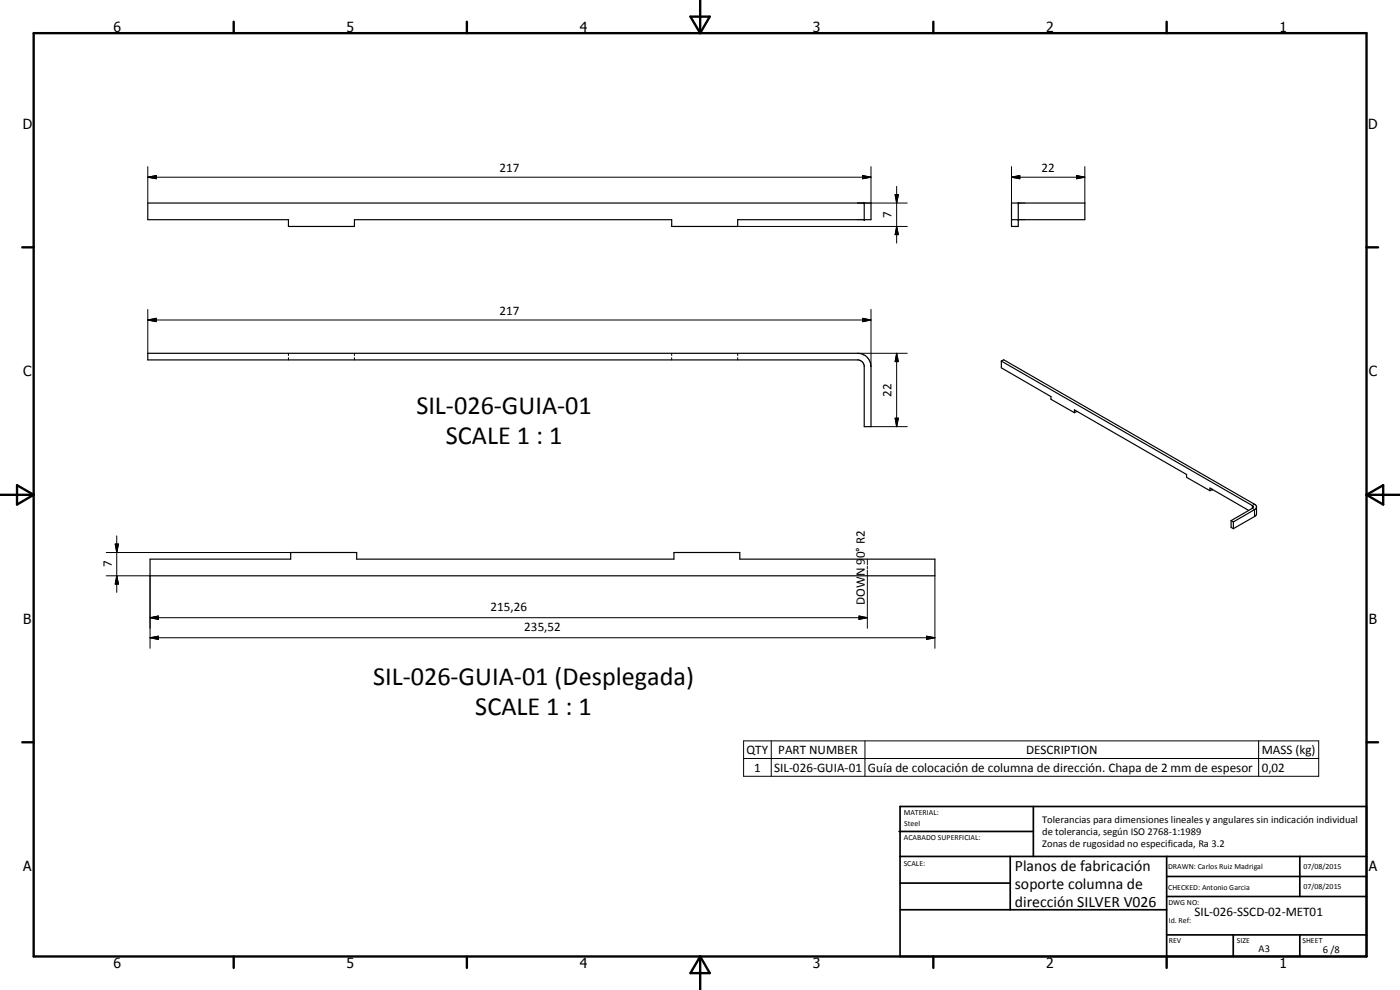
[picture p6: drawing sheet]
<svg xmlns="http://www.w3.org/2000/svg" width="420mm" height="297mm" viewBox="0 0 420 297" stroke-linecap="round" stroke-linejoin="round" font-family="sans-serif">
<g fill="none" stroke="#000" stroke-width=".35">
<path d="M44.4 60.9h217v5h-40v2h-19.8v-2h-95.2v2h-19.8v-2h-42.2zM259.4 60.9v5M305.6 60.9v7h-2v-7h22v5h-22M44.4 106h213a4 4 0 0 1 4 4v18h-2v-18.4l-.5-.9-1.2-.7h-213.3zM300.5 108.3v2.1l14.9 8.6v.8l7 4M300.5 108.3l75.6 43.6v.4l-.3 .2-6.3 3.7M300.5 108.3l.7-.4 75.6 43.5 .3 .6v2.3l-.2 .4-6.7 3.9M322.4 123.8v-.8l33.7 19.4v.8l7 4M323.2 123.4l-.8 .4M323.2 123.4h.1M363.1 147.2v-.8l11.7 6.8M363.8 146.8l-.7 .4"/>
<path d="M369.5 156.2v2l.7 .4M369.5 156.2l.7 .4M370.2 156.6v2M377.1 152.2l-.3 .6-6.6 3.8M45 167.8h42.2v-2h19.8v2h95.3v-2h19.7v2h58.6v5h-235.6z"/>
</g>
<g fill="#000">
<circle cx="259.4" cy="60.9" r=".18"/>
<circle cx="259.4" cy="65.9" r=".18"/>
<circle cx="305.6" cy="60.9" r=".18"/>
<circle cx="305.6" cy="65.9" r=".18"/>
<circle cx="363.8" cy="146.8" r=".18"/>
</g>
<g fill="none" stroke="#000" stroke-width=".3">
<path d="M44.4 53.2l2.5-.5v.9zM44.4 53.2h217M44.4 50v10.9M258.9 52.7l2.5 .5-2.5 .4zM261.4 50v10.9M268.6 58.4h1l-.5 2.5zM269.1 55.9v17M303.6 53.2l2.5-.5v.9zM303.6 53.2h22M303.6 50v10.9M323.1 52.7l2.5 .5-2.5 .4zM325.6 50v10.9"/>
<path d="M221.4 67.9h50.9M257.4 60.9h14.9M269.1 67.9l.5 2.5h-1zM44.4 96l2.5-.5v1zM44.4 92.8v13.2M44.4 96h217M258.9 95.5l2.5 .5-2.5 .5zM261.4 92.8v17.2M86.6 106v.7M86.6 107.3v.7M106.4 106v.7M106.4 107.3v.7"/>
<path d="M201.6 106v.7M201.6 107.3v.7M221.4 106v.7M221.4 107.3v.7M257.4 106h14.9M269.1 106l.5 2.5h-1zM269.1 106v22M261.4 128h10.9M268.6 125.5h1l-.5 2.5zM376.5 151.3l-.7 .4v.8l.7 .4v2.1M31.9 172.8h13.1v21.7M31.9 165.8h55.3"/>
<path d="M34.6 163.2h.9l-.5 2.6zM35 172.8l.5 2.5h-.9zM35 160.8v17M260.3 167.8v1.6M260.3 169.8v.9M260.3 171.1v17.4M280.6 172.8v21.7M45 185.3l2.5-.5v1zM45 191.3l2.5-.4v1zM45 185.3h215.3M45 191.3h235.6M257.8 184.8l2.5 .5-2.5 .5z"/>
<path d="M278.1 190.9l2.5 .4-2.5 .6zM223.2 222.3h172.6v10.6h-172.6zM223.2 227.6h172.6M231.5 222.3v10.6M259.6 222.3v10.6M377.7 222.3v10.6"/>
</g>
<g fill="none" stroke="#000" stroke-width=".71">
<path d="M10.1 9.9h400v277.1h-400zM70.1 6.5v3.4M140.1 6.5v3.4M207.2 5h5.8l-2.9 4.9zM210.1 0v9.9M280.1 6.5v3.4M350.1 6.5v3.4M6.7 74.2h3.4M410.1 74.2h3.5M.1 148.5h10M5.1 145.6l5 2.9-5 2.9zM410.1 148.5h10"/>
<path d="M410.1 148.5l5-2.9v5.8zM6.7 222.7h3.4M410.1 222.7h3.5M70.1 287v3.4M140.1 287v3.4M210.1 287v10M210.1 287l2.9 5h-5.8zM280.1 287v3.4M350.1 287v3.4"/>
</g>
<g fill="none" stroke="#000" stroke-width=".51">
<path d="M269.8 249.5h40.3M270.1 242h140v45h-140zM270.1 257h140M303.2 257v16M310.1 242v15M350.1 257v30M390.1 257v12M270.1 265h33.1M270.1 273h80M350.1 269h60M350.1 263h60M350.1 280.5h60"/>
<path d="M370.1 280.5v6.5M390.1 280.5v6.5"/>
</g>
<g fill="#000">
<path d="M44.4 53.2l2.5-.5v.9zM258.9 52.7l2.5 .5-2.5 .4zM268.6 58.4h1l-.5 2.5zM303.6 53.2l2.5-.5v.9zM323.1 52.7l2.5 .5-2.5 .4zM269.1 67.9l.5 2.5h-1zM44.4 96l2.5-.5v1zM258.9 95.5l2.5 .5-2.5 .5zM269.1 106l.5 2.5h-1zM268.6 125.5h1l-.5 2.5zM34.6 163.2h.9l-.5 2.6zM35 172.8l.5 2.5h-.9z"/>
<path d="M45 185.3l2.5-.5v1zM45 191.3l2.5-.4v1zM257.8 184.8l2.5 .5-2.5 .5zM278.1 190.9l2.5 .4-2.5 .6z"/>
</g>
<g font-size="7.9">
<text x="125" y="124.3">SIL-026-GUIA-01</text>
<text x="133.8" y="133.3">SCALE 1 : 1</text>
<text x="112" y="205.6">SIL-026-GUIA-01 (Desplegada)</text>
<text x="142.7" y="214.5">SCALE 1 : 1</text>
</g>
<g font-size="4.7">
<text x="304.6" y="261.2">Planos de fabricación</text>
<text x="304.6" y="266.6">soporte columna de</text>
<text x="304.6" y="272">dirección SILVER V026</text>
</g>
<g font-size="4.2">
<text x="34" y="9.6">6</text>
<text x="104" y="9.6">5</text>
<text x="174" y="9.6">4</text>
<text x="244" y="9.6">3</text>
<text x="314" y="9.6">2</text>
<text x="384" y="9.6">1</text>
<text x="6.8" y="38.7">D</text>
<text x="410.6" y="38.7">D</text>
<text x="7" y="112.9">C</text>
<text x="410.8" y="112.9">C</text>
<text x="7" y="187.1">B</text>
<text x="410.8" y="187.1">B</text>
<text x="7" y="261.4">A</text>
<text x="410.8" y="261.4">A</text>
<text x="34" y="290.4">6</text>
<text x="104" y="290.4">5</text>
<text x="174" y="290.4">4</text>
<text x="244" y="290.4">3</text>
<text x="314" y="290.4">2</text>
<text x="384" y="290.4">1</text>
</g>
<g font-size="3.9">
<text x="149.9" y="51.6">217</text>
<text x="312.6" y="51.6">22</text>
<text x="267.6" y="65.4" transform="rotate(-90 267.6 65.4)">7</text>
<text x="149.9" y="94.5">217</text>
<text x="267.6" y="119" transform="rotate(-90 267.6 119)">22</text>
<text x="259.5" y="167.5" transform="rotate(-90 259.5 167.5)">0° R2</text>
<text x="33.5" y="170.3" transform="rotate(-90 33.5 170.3)">7</text>
<text x="147.2" y="183.3">215,26</text>
<text x="259.5" y="181.4" transform="rotate(-90 259.5 181.4)">DOWN 9</text>
<text x="157.3" y="189.3">235,52</text>
<text x="224.1" y="226.2">QTY</text>
<text x="233.5" y="226.2">PART NUMBER</text>
<text x="307.9" y="226.2">DESCRIPTION</text>
<text x="378.7" y="226.3">MASS (kg)</text>
<text x="226.3" y="231.5">1</text>
<text x="232.4" y="231.5">SIL-026-GUIA-01</text>
<text x="260.5" y="231.6">Guía de colocación de columna de dirección. Chapa de 2 mm de espesor</text>
<text x="378.7" y="231.5">0,02</text>
<text x="358.5" y="275">SIL-026-SSCD-02-MET01</text>
</g>
<g font-size="3.1">
<text x="312.7" y="246.8">Tolerancias para dimensiones lineales y angulares sin indicación individual</text>
<text x="312.7" y="250.4">de tolerancia, según ISO 2768-1:1989</text>
<text x="312.7" y="254">Zonas de rugosidad no especificada, Ra 3.2</text>
<text x="377.7" y="285.6">A3</text>
<text x="397" y="285.9">6 /8</text>
</g>
<g font-size="2.4">
<text x="271.2" y="244.4">MATERIAL:</text>
<text x="271.3" y="252">ACABADO SUPERFICIAL:</text>
<text x="271.4" y="247.9">Steel</text>
<text x="271.2" y="259.7">SCALE:</text>
<text x="350.6" y="260.8">DRAWN: Carlos Ruiz Madrigal</text>
<text x="391.2" y="260.6">07/08/2015</text>
<text x="350.6" y="267">CHECKED: Antonio Garcia</text>
<text x="391.2" y="266.7">07/08/2015</text>
<text x="350.6" y="271.4">DWG NO:</text>
<text x="350.8" y="276.9">Id. Ref:</text>
<text x="350.8" y="282.8">REV</text>
<text x="371.2" y="282.9">SIZE</text>
<text x="390.9" y="282.9">SHEET</text>
</g>
</svg>
